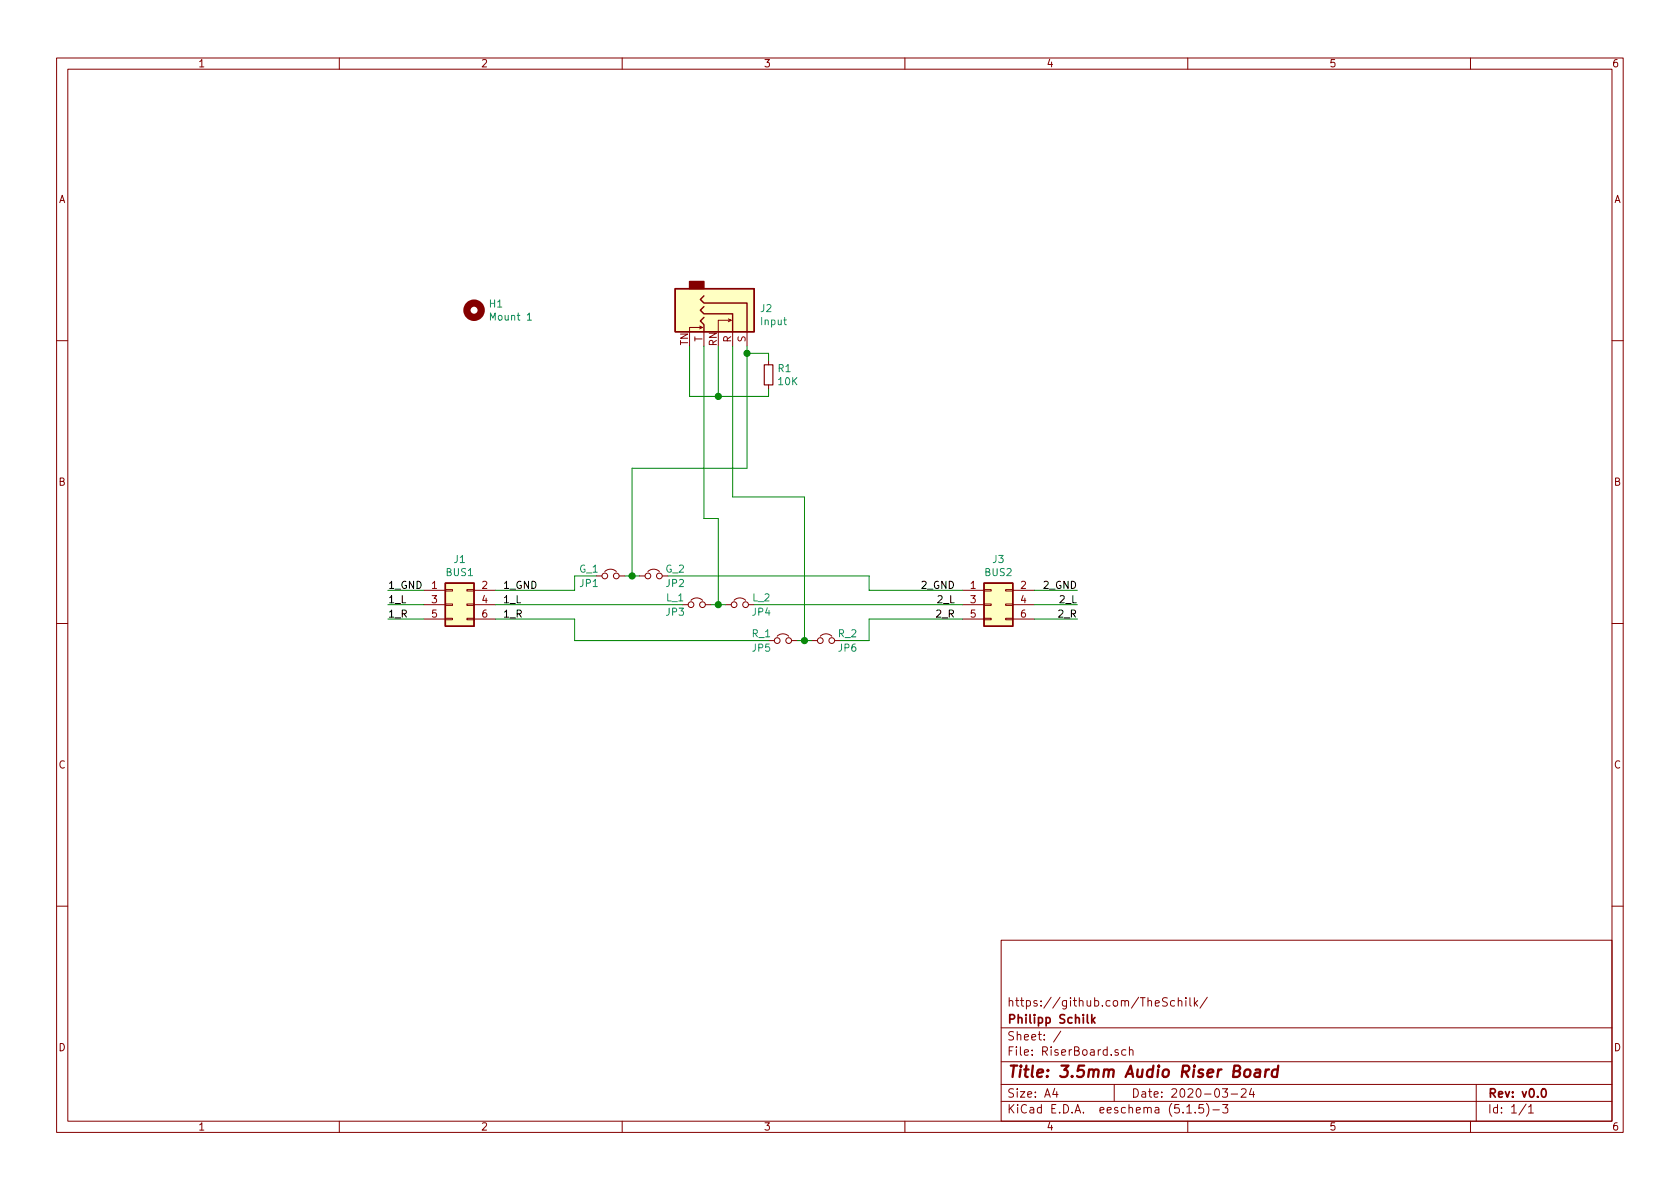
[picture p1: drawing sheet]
EESchema Schematic File Version 4
EELAYER 30 0
EELAYER END
$Descr A4 11693 8268
encoding utf-8
Sheet 1 1
Title "3.5mm Audio Riser Board"
Date "2020-03-24"
Rev "v0.0"
Comp "Philipp Schilk"
Comment1 "https://github.com/TheSchilk/"
Comment2 ""
Comment3 ""
Comment4 ""
$EndDescr
Wire Wire Line
	2950 4100 2700 4100
Wire Wire Line
	2950 4200 2700 4200
Wire Wire Line
	2950 4300 2700 4300
Text Label 2700 4100 0    50   ~ 0
1_GND
Text Label 2700 4200 0    50   ~ 0
1_L
Text Label 2700 4300 0    50   ~ 0
1_R
Text Label 3500 4100 0    50   ~ 0
1_GND
Text Label 3500 4200 0    50   ~ 0
1_L
Text Label 3500 4300 0    50   ~ 0
1_R
Text Label 7500 4300 2    50   ~ 0
2_R
Text Label 7500 4200 2    50   ~ 0
2_L
Text Label 7500 4100 2    50   ~ 0
2_GND
Wire Wire Line
	7200 4100 7500 4100
Wire Wire Line
	7500 4200 7200 4200
Wire Wire Line
	7200 4300 7500 4300
Text Label 6650 4300 2    50   ~ 0
2_R
Text Label 6650 4200 2    50   ~ 0
2_L
Text Label 6650 4100 2    50   ~ 0
2_GND
Wire Wire Line
	4150 4000 4000 4000
Wire Wire Line
	4000 4000 4000 4100
Wire Wire Line
	5350 4450 4000 4450
Wire Wire Line
	4000 4450 4000 4300
Wire Wire Line
	6050 4000 6050 4100
Wire Wire Line
	6050 4450 6050 4300
Wire Wire Line
	3450 4100 4000 4100
Wire Wire Line
	3450 4200 4750 4200
Wire Wire Line
	3450 4300 4000 4300
$Comp
L Mechanical:MountingHole H1
U 1 1
P 3300 2150
F 0 "H1" H 3400 2196 50  0000 L CNN
F 1 "Mount 1" H 3400 2105 50  0000 L CNN
F 2 "MountingHole:MountingHole_3.2mm_M3" H 3300 2150 50  0001 C CNN
F 3 "~" H 3300 2150 50  0001 C CNN
	1    3300 2150
	1    0    0    -1  
$EndComp
Wire Wire Line
	6050 4300 6700 4300
Wire Wire Line
	6050 4100 6700 4100
$Comp
L Device:Jumper_NC_Small JP1
U 1 1
P 4250 4000
F 0 "JP1" H 4100 3950 50  0000 C CNN
F 1 "G_1" H 4100 4050 50  0000 C CNN
F 2 "Resistor_SMD:R_0603_1608Metric" H 4250 4000 50  0001 C CNN
F 3 "~" H 4250 4000 50  0001 C CNN
	1    4250 4000
	1    0    0    -1  
$EndComp
$Comp
L Device:Jumper_NC_Small JP2
U 1 1
P 4550 4000
F 0 "JP2" H 4700 3950 50  0000 C CNN
F 1 "G_2" H 4700 4050 50  0000 C CNN
F 2 "Resistor_SMD:R_0603_1608Metric" H 4550 4000 50  0001 C CNN
F 3 "~" H 4550 4000 50  0001 C CNN
	1    4550 4000
	1    0    0    -1  
$EndComp
Wire Wire Line
	4350 4000 4400 4000
$Comp
L Device:Jumper_NC_Small JP3
U 1 1
P 4850 4200
F 0 "JP3" H 4700 4150 50  0000 C CNN
F 1 "L_1" H 4700 4250 50  0000 C CNN
F 2 "Resistor_SMD:R_0603_1608Metric" H 4850 4200 50  0001 C CNN
F 3 "~" H 4850 4200 50  0001 C CNN
	1    4850 4200
	1    0    0    -1  
$EndComp
$Comp
L Device:Jumper_NC_Small JP4
U 1 1
P 5150 4200
F 0 "JP4" H 5300 4150 50  0000 C CNN
F 1 "L_2" H 5300 4250 50  0000 C CNN
F 2 "Resistor_SMD:R_0603_1608Metric" H 5150 4200 50  0001 C CNN
F 3 "~" H 5150 4200 50  0001 C CNN
	1    5150 4200
	1    0    0    -1  
$EndComp
$Comp
L Device:Jumper_NC_Small JP5
U 1 1
P 5450 4450
F 0 "JP5" H 5300 4400 50  0000 C CNN
F 1 "R_1" H 5300 4500 50  0000 C CNN
F 2 "Resistor_SMD:R_0603_1608Metric" H 5450 4450 50  0001 C CNN
F 3 "~" H 5450 4450 50  0001 C CNN
	1    5450 4450
	1    0    0    -1  
$EndComp
$Comp
L Device:Jumper_NC_Small JP6
U 1 1
P 5750 4450
F 0 "JP6" H 5900 4400 50  0000 C CNN
F 1 "R_2" H 5900 4500 50  0000 C CNN
F 2 "Resistor_SMD:R_0603_1608Metric" H 5750 4450 50  0001 C CNN
F 3 "~" H 5750 4450 50  0001 C CNN
	1    5750 4450
	1    0    0    -1  
$EndComp
Connection ~ 4400 4000
Wire Wire Line
	4400 4000 4450 4000
$Comp
L Connector_Generic:Conn_02x03_Odd_Even J1
U 1 1
P 3150 4200
F 0 "J1" H 3200 4517 50  0000 C CNN
F 1 "BUS1" H 3200 4426 50  0000 C CNN
F 2 "Connector_PinHeader_2.54mm:PinHeader_2x03_P2.54mm_Vertical" H 3150 4200 50  0001 C CNN
F 3 "~" H 3150 4200 50  0001 C CNN
	1    3150 4200
	1    0    0    -1  
$EndComp
$Comp
L Connector_Generic:Conn_02x03_Odd_Even J3
U 1 1
P 6900 4200
F 0 "J3" H 6950 4517 50  0000 C CNN
F 1 "BUS2" H 6950 4426 50  0000 C CNN
F 2 "Connector_PinHeader_2.54mm:PinHeader_2x03_P2.54mm_Vertical" H 6900 4200 50  0001 C CNN
F 3 "~" H 6900 4200 50  0001 C CNN
	1    6900 4200
	1    0    0    -1  
$EndComp
Wire Wire Line
	5250 4200 6700 4200
Wire Wire Line
	6050 4000 4650 4000
Wire Wire Line
	6050 4450 5850 4450
$Comp
L Device:R_Small R1
U 1 1
P 5350 2600
F 0 "R1" H 5409 2646 50  0000 L CNN
F 1 "10K" H 5409 2555 50  0000 L CNN
F 2 "Resistor_SMD:R_0603_1608Metric" H 5350 2600 50  0001 C CNN
F 3 "~" H 5350 2600 50  0001 C CNN
	1    5350 2600
	1    0    0    -1  
$EndComp
Wire Wire Line
	5200 2400 5200 2450
Wire Wire Line
	5350 2500 5350 2450
Wire Wire Line
	5350 2450 5200 2450
Connection ~ 5200 2450
Wire Wire Line
	5350 2700 5350 2750
Wire Wire Line
	5350 2750 5000 2750
Wire Wire Line
	5000 2750 5000 2400
Wire Wire Line
	5000 2750 4800 2750
Wire Wire Line
	4800 2750 4800 2400
Connection ~ 5000 2750
$Comp
L Connector:AudioJack3_SwitchTR J2
U 1 1
P 5100 2200
F 0 "J2" V 5036 2388 50  0000 L CNN
F 1 "Input" V 5127 2388 50  0000 L CNN
F 2 "Jack_3.5mm_Switchcraft_35RASMT4BHNTRX:Jack_3.5mm_Switchcraft_35RASMT4BHNTRX" H 5100 2200 50  0001 C CNN
F 3 "~" H 5100 2200 50  0001 C CNN
	1    5100 2200
	0    1    1    0   
$EndComp
Wire Wire Line
	5200 3250 4400 3250
Wire Wire Line
	4400 3250 4400 4000
Wire Wire Line
	5200 2450 5200 3250
Wire Wire Line
	4950 4200 5000 4200
Wire Wire Line
	5550 4450 5600 4450
Wire Wire Line
	5000 3600 5000 4200
Wire Wire Line
	4900 2400 4900 3600
Connection ~ 5000 4200
Wire Wire Line
	5000 4200 5050 4200
Wire Wire Line
	5600 4450 5600 3450
Wire Wire Line
	5600 3450 5100 3450
Wire Wire Line
	5100 2400 5100 3450
Connection ~ 5600 4450
Wire Wire Line
	5600 4450 5650 4450
Wire Wire Line
	4900 3600 5000 3600
$EndSCHEMATC
